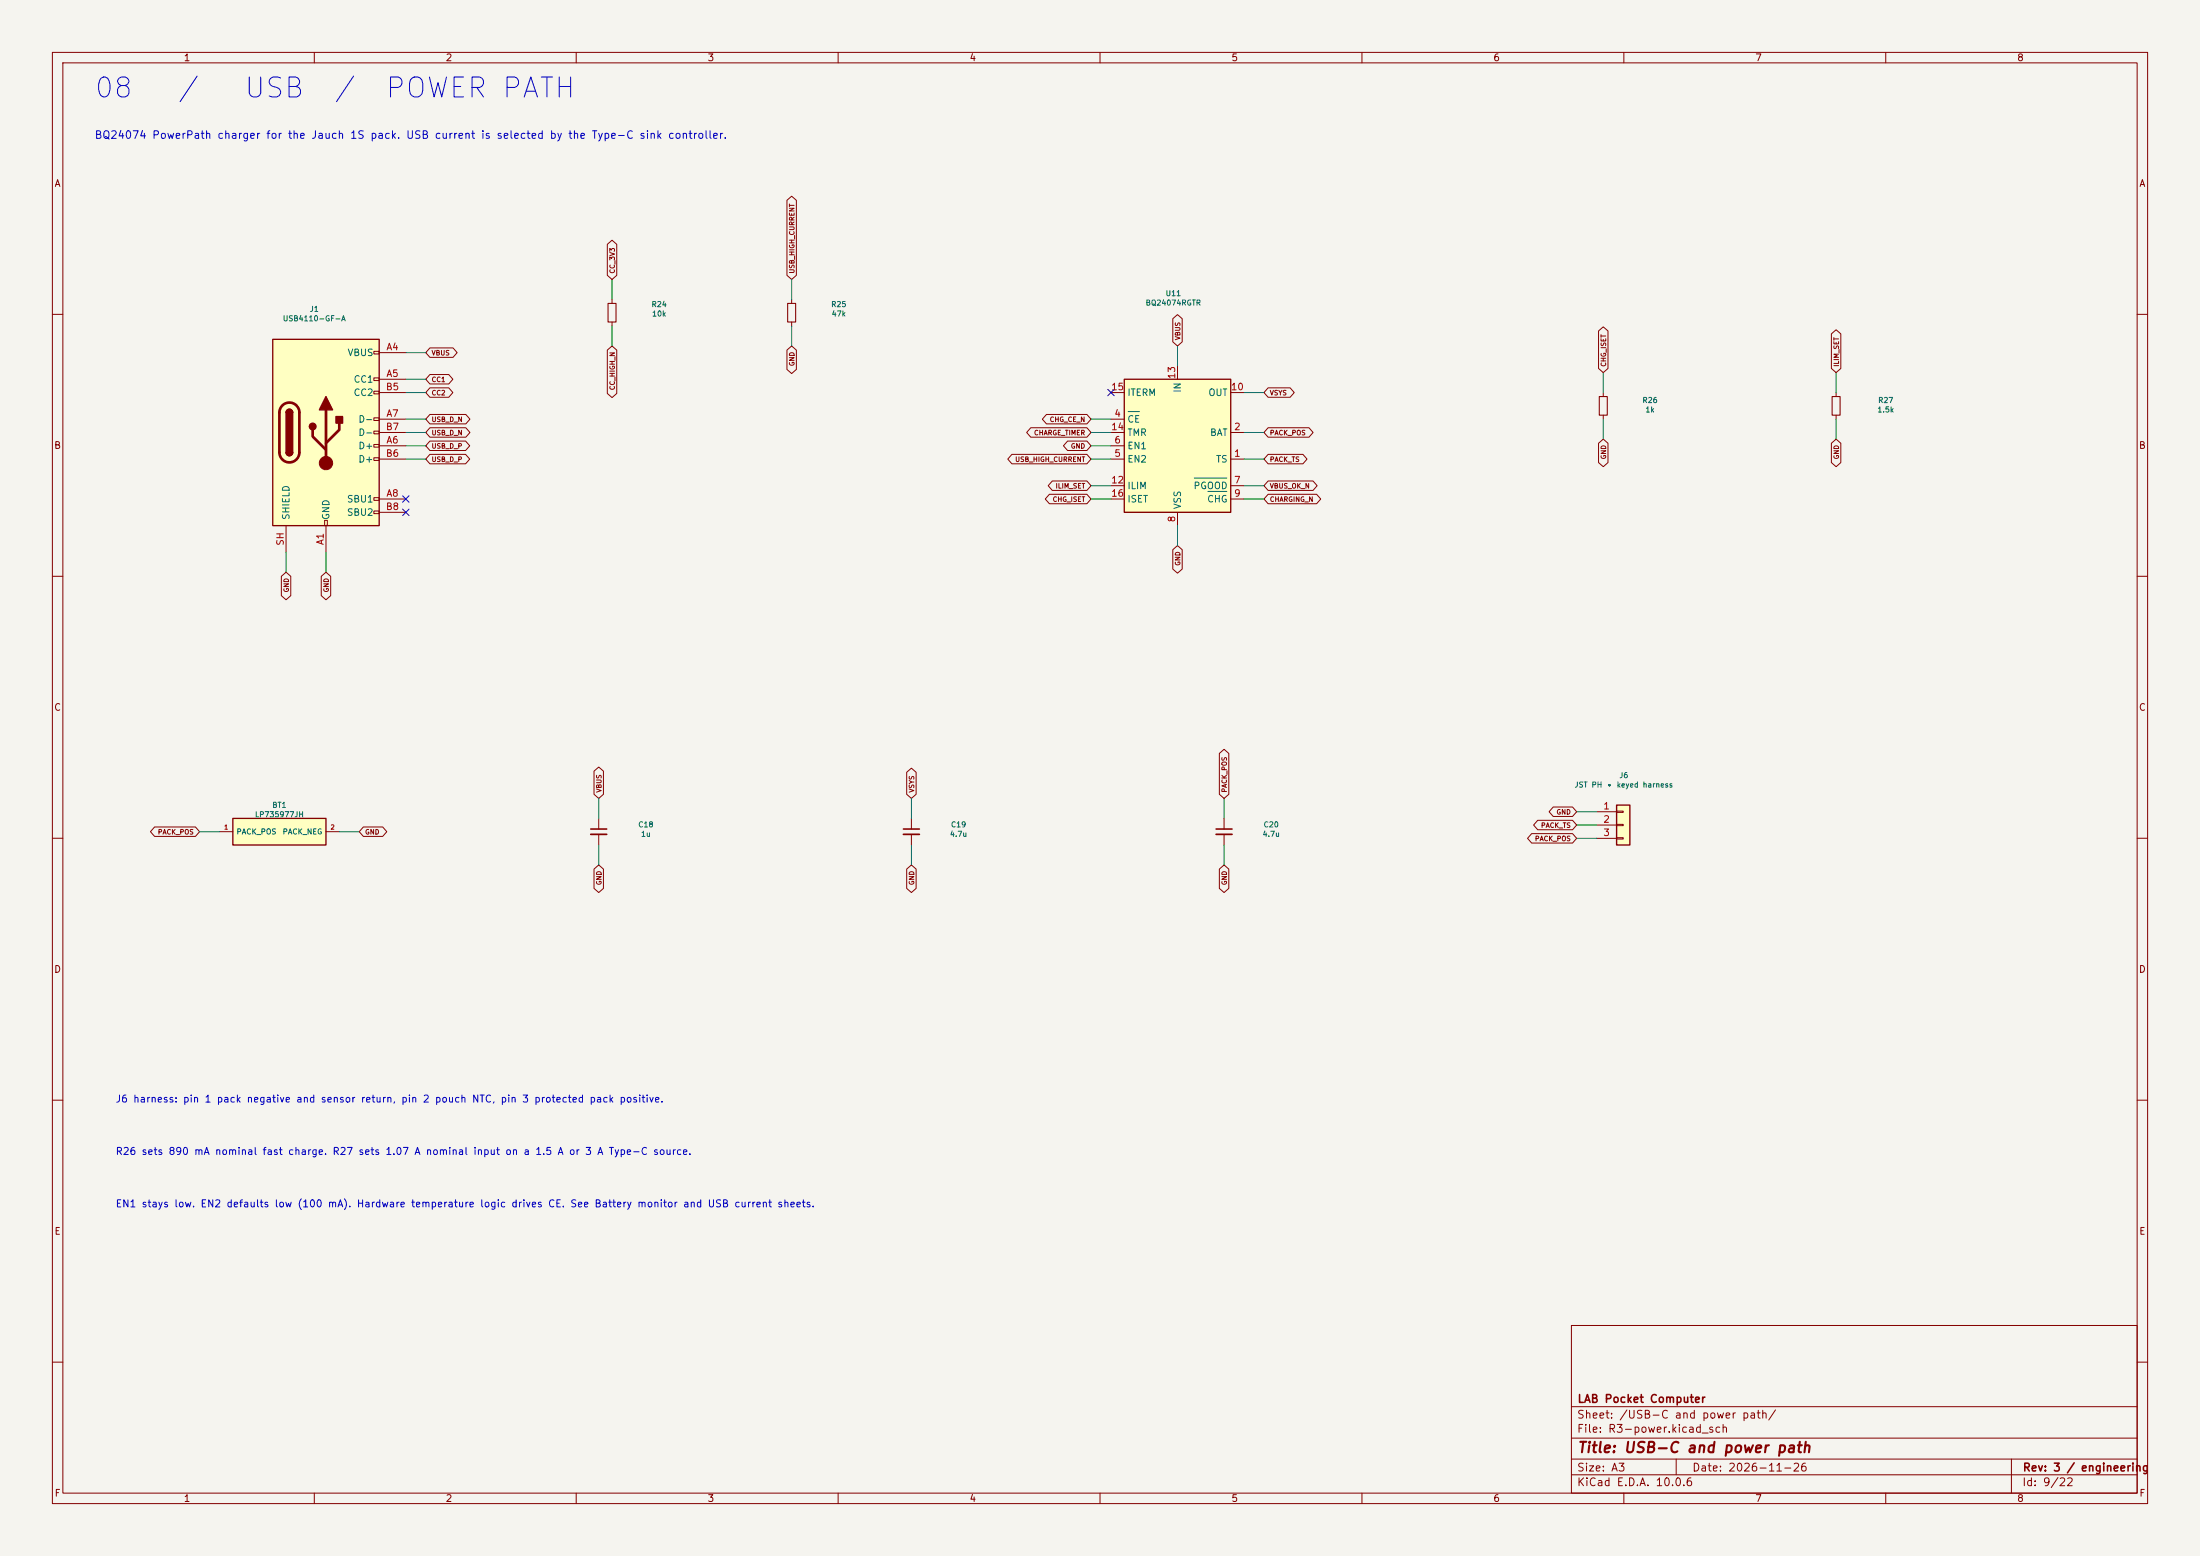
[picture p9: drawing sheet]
(kicad_sch (version 20260101) (generator eeschema) (paper "A3") (title_block (title "USB-C and power path") (date "2026-11-26") (rev "3 / engineering") (company "LAB Pocket Computer")) (lib_symbols (symbol "Connector:USB_C_Receptacle_USB2.0_16P"
  (pin_names
   (offset 1.016))
  (exclude_from_sim no)
  (in_bom yes)
  (on_board yes)
  (in_pos_files yes)
  (duplicate_pin_numbers_are_jumpers no)
  (property "Reference" "J" (at 0 22.225 0) (show_name no) (do_not_autoplace no) (effects (font (size 1.27 1.27))))
  (property "Value" "USB_C_Receptacle_USB2.0_16P" (at 0 19.685 0) (show_name no) (do_not_autoplace no) (effects (font (size 1.27 1.27))))
  (property "Footprint" "" (at 3.81 0 0) (show_name no) (do_not_autoplace no) (hide yes) (effects (font (size 1.27 1.27))))
  (property "Datasheet" "https://www.usb.org/sites/default/files/documents/usb_type-c.zip" (at 3.81 0 0) (show_name no) (do_not_autoplace no) (hide yes) (effects (font (size 1.27 1.27))))
  (property "Description" "USB 2.0-only 16P Type-C Receptacle connector" (at 0 0 0) (show_name no) (do_not_autoplace no) (hide yes) (effects (font (size 1.27 1.27))))
  (symbol "USB_C_Receptacle_USB2.0_16P_0_0"
   (rectangle (start -0.254 -17.78) (end 0.254 -16.764) (stroke (width 0) (type default)) (fill (type none)))
   (rectangle (start 10.16 15.494) (end 9.144 14.986) (stroke (width 0) (type default)) (fill (type none)))
   (rectangle (start 10.16 10.414) (end 9.144 9.906) (stroke (width 0) (type default)) (fill (type none)))
   (rectangle (start 10.16 7.874) (end 9.144 7.366) (stroke (width 0) (type default)) (fill (type none)))
   (rectangle (start 10.16 2.794) (end 9.144 2.286) (stroke (width 0) (type default)) (fill (type none)))
   (rectangle (start 10.16 0.254) (end 9.144 -0.254) (stroke (width 0) (type default)) (fill (type none)))
   (rectangle (start 10.16 -2.286) (end 9.144 -2.794) (stroke (width 0) (type default)) (fill (type none)))
   (rectangle (start 10.16 -4.826) (end 9.144 -5.334) (stroke (width 0) (type default)) (fill (type none)))
   (rectangle (start 10.16 -12.446) (end 9.144 -12.954) (stroke (width 0) (type default)) (fill (type none)))
   (rectangle (start 10.16 -14.986) (end 9.144 -15.494) (stroke (width 0) (type default)) (fill (type none))))
  (symbol "USB_C_Receptacle_USB2.0_16P_0_1"
   (rectangle (start -10.16 17.78) (end 10.16 -17.78) (stroke (width 0.254) (type default)) (fill (type background)))
   (polyline (pts (xy -8.89 -3.81) (xy -8.89 3.81)) (stroke (width 0.508) (type default)) (fill (type none)))
   (rectangle (start -7.62 -3.81) (end -6.35 3.81) (stroke (width 0.254) (type default)) (fill (type outline)))
   (arc (start -7.62 3.81) (mid -6.985 4.4423) (end -6.35 3.81) (stroke (width 0.254) (type default)) (fill (type none)))
   (arc (start -7.62 3.81) (mid -6.985 4.4423) (end -6.35 3.81) (stroke (width 0.254) (type default)) (fill (type outline)))
   (arc (start -8.89 3.81) (mid -6.985 5.7067) (end -5.08 3.81) (stroke (width 0.508) (type default)) (fill (type none)))
   (arc (start -5.08 -3.81) (mid -6.985 -5.7067) (end -8.89 -3.81) (stroke (width 0.508) (type default)) (fill (type none)))
   (arc (start -6.35 -3.81) (mid -6.985 -4.4423) (end -7.62 -3.81) (stroke (width 0.254) (type default)) (fill (type none)))
   (arc (start -6.35 -3.81) (mid -6.985 -4.4423) (end -7.62 -3.81) (stroke (width 0.254) (type default)) (fill (type outline)))
   (polyline (pts (xy -5.08 3.81) (xy -5.08 -3.81)) (stroke (width 0.508) (type default)) (fill (type none)))
   (circle (center -2.54 1.143) (radius 0.635) (stroke (width 0.254) (type default)) (fill (type outline)))
   (polyline (pts (xy -1.27 4.318) (xy 0 6.858) (xy 1.27 4.318) (xy -1.27 4.318)) (stroke (width 0.254) (type default)) (fill (type outline)))
   (polyline (pts (xy 0 -2.032) (xy 2.54 0.508) (xy 2.54 1.778)) (stroke (width 0.508) (type default)) (fill (type none)))
   (polyline (pts (xy 0 -3.302) (xy -2.54 -0.762) (xy -2.54 0.508)) (stroke (width 0.508) (type default)) (fill (type none)))
   (polyline (pts (xy 0 -5.842) (xy 0 4.318)) (stroke (width 0.508) (type default)) (fill (type none)))
   (circle (center 0 -5.842) (radius 1.27) (stroke (width 0) (type default)) (fill (type outline)))
   (rectangle (start 1.905 1.778) (end 3.175 3.048) (stroke (width 0.254) (type default)) (fill (type outline))))
  (symbol "USB_C_Receptacle_USB2.0_16P_1_1"
   (pin passive line (at 0 -22.86 90) (length 5.08) (name "GND" (effects (font (size 1.27 1.27)))) (number "A1" (effects (font (size 1.27 1.27)))))
   (pin passive line (at 15.24 15.24 180) (length 5.08) (name "VBUS" (effects (font (size 1.27 1.27)))) (number "A4" (effects (font (size 1.27 1.27)))))
   (pin bidirectional line (at 15.24 10.16 180) (length 5.08) (name "CC1" (effects (font (size 1.27 1.27)))) (number "A5" (effects (font (size 1.27 1.27)))))
   (pin bidirectional line (at 15.24 -2.54 180) (length 5.08) (name "D+" (effects (font (size 1.27 1.27)))) (number "A6" (effects (font (size 1.27 1.27)))))
   (pin bidirectional line (at 15.24 2.54 180) (length 5.08) (name "D-" (effects (font (size 1.27 1.27)))) (number "A7" (effects (font (size 1.27 1.27)))))
   (pin bidirectional line (at 15.24 -12.7 180) (length 5.08) (name "SBU1" (effects (font (size 1.27 1.27)))) (number "A8" (effects (font (size 1.27 1.27)))))
   (pin passive line (at 15.24 15.24 180) (length 5.08) (hide yes) (name "VBUS" (effects (font (size 1.27 1.27)))) (number "A9" (effects (font (size 1.27 1.27)))))
   (pin passive line (at 0 -22.86 90) (length 5.08) (hide yes) (name "GND" (effects (font (size 1.27 1.27)))) (number "A12" (effects (font (size 1.27 1.27)))))
   (pin passive line (at 0 -22.86 90) (length 5.08) (hide yes) (name "GND" (effects (font (size 1.27 1.27)))) (number "B1" (effects (font (size 1.27 1.27)))))
   (pin passive line (at 15.24 15.24 180) (length 5.08) (hide yes) (name "VBUS" (effects (font (size 1.27 1.27)))) (number "B4" (effects (font (size 1.27 1.27)))))
   (pin bidirectional line (at 15.24 7.62 180) (length 5.08) (name "CC2" (effects (font (size 1.27 1.27)))) (number "B5" (effects (font (size 1.27 1.27)))))
   (pin bidirectional line (at 15.24 -5.08 180) (length 5.08) (name "D+" (effects (font (size 1.27 1.27)))) (number "B6" (effects (font (size 1.27 1.27)))))
   (pin bidirectional line (at 15.24 0 180) (length 5.08) (name "D-" (effects (font (size 1.27 1.27)))) (number "B7" (effects (font (size 1.27 1.27)))))
   (pin bidirectional line (at 15.24 -15.24 180) (length 5.08) (name "SBU2" (effects (font (size 1.27 1.27)))) (number "B8" (effects (font (size 1.27 1.27)))))
   (pin passive line (at 15.24 15.24 180) (length 5.08) (hide yes) (name "VBUS" (effects (font (size 1.27 1.27)))) (number "B9" (effects (font (size 1.27 1.27)))))
   (pin passive line (at 0 -22.86 90) (length 5.08) (hide yes) (name "GND" (effects (font (size 1.27 1.27)))) (number "B12" (effects (font (size 1.27 1.27)))))
   (pin passive line (at -7.62 -22.86 90) (length 5.08) (name "SHIELD" (effects (font (size 1.27 1.27)))) (number "SH" (effects (font (size 1.27 1.27))))))
  (embedded_fonts no))
(symbol "Device:R_Small"
  (pin_numbers (hide yes))
  (pin_names
   (offset 0.254) (hide yes))
  (exclude_from_sim no)
  (in_bom yes)
  (on_board yes)
  (in_pos_files yes)
  (duplicate_pin_numbers_are_jumpers no)
  (property "Reference" "R" (at 0 0 90) (show_name no) (do_not_autoplace no) (effects (font (size 1.016 1.016))))
  (property "Value" "R_Small" (at 1.778 0 90) (show_name no) (do_not_autoplace no) (effects (font (size 1.27 1.27))))
  (property "Footprint" "" (at 0 0 0) (show_name no) (do_not_autoplace no) (hide yes) (effects (font (size 1.27 1.27))))
  (property "Datasheet" "" (at 0 0 0) (show_name no) (do_not_autoplace no) (hide yes) (effects (font (size 1.27 1.27))))
  (property "Description" "Resistor, small symbol" (at 0 0 0) (show_name no) (do_not_autoplace no) (hide yes) (effects (font (size 1.27 1.27))))
  (symbol "R_Small_0_1"
   (rectangle (start -0.762 1.778) (end 0.762 -1.778) (stroke (width 0.2032) (type default)) (fill (type none))))
  (symbol "R_Small_1_1"
   (pin passive line (at 0 2.54 270) (length 0.762) (name "" (effects (font (size 1.27 1.27)))) (number "1" (effects (font (size 1.27 1.27)))))
   (pin passive line (at 0 -2.54 90) (length 0.762) (name "" (effects (font (size 1.27 1.27)))) (number "2" (effects (font (size 1.27 1.27))))))
  (embedded_fonts no))
(symbol "Battery_Management:BQ24074RGT"
  (exclude_from_sim no)
  (in_bom yes)
  (on_board yes)
  (in_pos_files yes)
  (duplicate_pin_numbers_are_jumpers no)
  (property "Reference" "U" (at -8.89 13.97 0) (show_name no) (do_not_autoplace no) (effects (font (size 1.27 1.27)) (justify right)))
  (property "Value" "BQ24074RGT" (at 16.51 13.97 0) (show_name no) (do_not_autoplace no) (effects (font (size 1.27 1.27)) (justify right)))
  (property "Footprint" "Package_DFN_QFN:VQFN-16-1EP_3x3mm_P0.5mm_EP1.6x1.6mm" (at 7.62 -13.97 0) (show_name no) (do_not_autoplace no) (hide yes) (effects (font (size 1.27 1.27)) (justify left)))
  (property "Datasheet" "http://www.ti.com/lit/ds/symlink/bq24074.pdf" (at 7.62 5.08 0) (show_name no) (do_not_autoplace no) (hide yes) (effects (font (size 1.27 1.27))))
  (property "Description" "USB-Friendly Li-Ion Battery Charger and Power-Path Management, VQFN-16" (at 0 0 0) (show_name no) (do_not_autoplace no) (hide yes) (effects (font (size 1.27 1.27))))
  (symbol "BQ24074RGT_0_1"
   (rectangle (start -10.16 12.7) (end 10.16 -12.7) (stroke (width 0.254) (type default)) (fill (type background))))
  (symbol "BQ24074RGT_1_1"
   (pin passive line (at 12.7 -2.54 180) (length 2.54) (name "TS" (effects (font (size 1.27 1.27)))) (number "1" (effects (font (size 1.27 1.27)))))
   (pin power_out line (at 12.7 2.54 180) (length 2.54) (name "BAT" (effects (font (size 1.27 1.27)))) (number "2" (effects (font (size 1.27 1.27)))))
   (pin passive line (at 12.7 2.54 180) (length 2.54) (hide yes) (name "BAT" (effects (font (size 1.27 1.27)))) (number "3" (effects (font (size 1.27 1.27)))))
   (pin input line (at -12.7 5.08 0) (length 2.54) (name "~{CE}" (effects (font (size 1.27 1.27)))) (number "4" (effects (font (size 1.27 1.27)))))
   (pin input line (at -12.7 -2.54 0) (length 2.54) (name "EN2" (effects (font (size 1.27 1.27)))) (number "5" (effects (font (size 1.27 1.27)))))
   (pin input line (at -12.7 0 0) (length 2.54) (name "EN1" (effects (font (size 1.27 1.27)))) (number "6" (effects (font (size 1.27 1.27)))))
   (pin open_collector line (at 12.7 -7.62 180) (length 2.54) (name "~{PGOOD}" (effects (font (size 1.27 1.27)))) (number "7" (effects (font (size 1.27 1.27)))))
   (pin power_in line (at 0 -15.24 90) (length 2.54) (name "VSS" (effects (font (size 1.27 1.27)))) (number "8" (effects (font (size 1.27 1.27)))))
   (pin open_collector line (at 12.7 -10.16 180) (length 2.54) (name "~{CHG}" (effects (font (size 1.27 1.27)))) (number "9" (effects (font (size 1.27 1.27)))))
   (pin power_out line (at 12.7 10.16 180) (length 2.54) (name "OUT" (effects (font (size 1.27 1.27)))) (number "10" (effects (font (size 1.27 1.27)))))
   (pin passive line (at 12.7 10.16 180) (length 2.54) (hide yes) (name "OUT" (effects (font (size 1.27 1.27)))) (number "11" (effects (font (size 1.27 1.27)))))
   (pin passive line (at -12.7 -7.62 0) (length 2.54) (name "ILIM" (effects (font (size 1.27 1.27)))) (number "12" (effects (font (size 1.27 1.27)))))
   (pin power_in line (at 0 15.24 270) (length 2.54) (name "IN" (effects (font (size 1.27 1.27)))) (number "13" (effects (font (size 1.27 1.27)))))
   (pin input line (at -12.7 2.54 0) (length 2.54) (name "TMR" (effects (font (size 1.27 1.27)))) (number "14" (effects (font (size 1.27 1.27)))))
   (pin input line (at -12.7 10.16 0) (length 2.54) (name "ITERM" (effects (font (size 1.27 1.27)))) (number "15" (effects (font (size 1.27 1.27)))))
   (pin passive line (at -12.7 -10.16 0) (length 2.54) (name "ISET" (effects (font (size 1.27 1.27)))) (number "16" (effects (font (size 1.27 1.27)))))
   (pin passive line (at 0 -15.24 90) (length 2.54) (hide yes) (name "VSS" (effects (font (size 1.27 1.27)))) (number "17" (effects (font (size 1.27 1.27))))))
  (embedded_fonts no))
(symbol "Device:C_Small"
  (pin_numbers (hide yes))
  (pin_names
   (offset 0.254) (hide yes))
  (exclude_from_sim no)
  (in_bom yes)
  (on_board yes)
  (in_pos_files yes)
  (duplicate_pin_numbers_are_jumpers no)
  (property "Reference" "C" (at 0.254 1.778 0) (show_name no) (do_not_autoplace no) (effects (font (size 1.27 1.27)) (justify left)))
  (property "Value" "C_Small" (at 0.254 -2.032 0) (show_name no) (do_not_autoplace no) (effects (font (size 1.27 1.27)) (justify left)))
  (property "Footprint" "" (at 0 0 0) (show_name no) (do_not_autoplace no) (hide yes) (effects (font (size 1.27 1.27))))
  (property "Datasheet" "" (at 0 0 0) (show_name no) (do_not_autoplace no) (hide yes) (effects (font (size 1.27 1.27))))
  (property "Description" "Unpolarized capacitor, small symbol" (at 0 0 0) (show_name no) (do_not_autoplace no) (hide yes) (effects (font (size 1.27 1.27))))
  (symbol "C_Small_0_1"
   (polyline (pts (xy -1.524 0.508) (xy 1.524 0.508)) (stroke (width 0.3048) (type default)) (fill (type none)))
   (polyline (pts (xy -1.524 -0.508) (xy 1.524 -0.508)) (stroke (width 0.3302) (type default)) (fill (type none))))
  (symbol "C_Small_1_1"
   (pin passive line (at 0 2.54 270) (length 2.032) (name "" (effects (font (size 1.27 1.27)))) (number "1" (effects (font (size 1.27 1.27)))))
   (pin passive line (at 0 -2.54 90) (length 2.032) (name "" (effects (font (size 1.27 1.27)))) (number "2" (effects (font (size 1.27 1.27))))))
  (embedded_fonts no))
(symbol "LAB:ProtectedPouch" (pin_names (offset 0.6)) (in_bom yes) (on_board yes)
(property "Reference" "BT" (at 0 5.54 0) (effects (font (size 1 1)) ))
(property "Value" "ProtectedPouch" (at 0 4.04 0) (effects (font (size 1 1)) ))
(symbol "ProtectedPouch_0_1" (rectangle (start -8.89 2.54) (end 8.89 -2.54) (stroke (width 0.254) (type default)) (fill (type background))))
(symbol "ProtectedPouch_1_1"
(pin passive line (at -11.43 0 0) (length 2.54) (name "PACK_POS" (effects (font (size 1 1)) )) (number "1" (effects (font (size 0.85 0.85)) )))
(pin passive line (at 11.43 0 180) (length 2.54) (name "PACK_NEG" (effects (font (size 1 1)) )) (number "2" (effects (font (size 0.85 0.85)) )))))
(symbol "Connector_Generic:Conn_01x03"
  (pin_names
   (offset 1.016) (hide yes))
  (exclude_from_sim no)
  (in_bom yes)
  (on_board yes)
  (in_pos_files yes)
  (duplicate_pin_numbers_are_jumpers no)
  (property "Reference" "J" (at 0 5.08 0) (show_name no) (do_not_autoplace no) (effects (font (size 1.27 1.27))))
  (property "Value" "Conn_01x03" (at 0 -5.08 0) (show_name no) (do_not_autoplace no) (effects (font (size 1.27 1.27))))
  (property "Footprint" "" (at 0 0 0) (show_name no) (do_not_autoplace no) (hide yes) (effects (font (size 1.27 1.27))))
  (property "Datasheet" "" (at 0 0 0) (show_name no) (do_not_autoplace no) (hide yes) (effects (font (size 1.27 1.27))))
  (property "Description" "Generic connector, single row, 01x03, script generated (kicad-library-utils/schlib/autogen/connector/)" (at 0 0 0) (show_name no) (do_not_autoplace no) (hide yes) (effects (font (size 1.27 1.27))))
  (symbol "Conn_01x03_1_1"
   (rectangle (start -1.27 3.81) (end 1.27 -3.81) (stroke (width 0.254) (type default)) (fill (type background)))
   (rectangle (start -1.27 2.667) (end 0 2.413) (stroke (width 0.1524) (type default)) (fill (type none)))
   (rectangle (start -1.27 0.127) (end 0 -0.127) (stroke (width 0.1524) (type default)) (fill (type none)))
   (rectangle (start -1.27 -2.413) (end 0 -2.667) (stroke (width 0.1524) (type default)) (fill (type none)))
   (pin passive line (at -5.08 2.54 0) (length 3.81) (name "Pin_1" (effects (font (size 1.27 1.27)))) (number "1" (effects (font (size 1.27 1.27)))))
   (pin passive line (at -5.08 0 0) (length 3.81) (name "Pin_2" (effects (font (size 1.27 1.27)))) (number "2" (effects (font (size 1.27 1.27)))))
   (pin passive line (at -5.08 -2.54 0) (length 3.81) (name "Pin_3" (effects (font (size 1.27 1.27)))) (number "3" (effects (font (size 1.27 1.27))))))
  (embedded_fonts no)))
(text "08   /   USB  /  POWER PATH" (at 18 17 0) (effects (font (size 3.8 3.8)) (justify left) ))
(text "BQ24074 PowerPath charger for the Jauch 1S pack. USB current is selected by the Type-C sink controller." (at 18 26 0) (effects (font (size 1.45 1.45)) (justify left) ))
(symbol (lib_id "Connector:USB_C_Receptacle_USB2.0_16P") (at 62.23 82.55 0) (unit 1) (in_bom yes) (on_board yes) (property "Reference" "J1" (at 60 59 0) (effects (font (size 1 1)) ))(property "Value" "USB4110-GF-A" (at 60 60.8 0) (effects (font (size 1 1)) ))(property "Footprint" "LAB:USB4110-v5" (at 62.23 82.55 0) (effects (font (size 1 1)) (hide yes)))(property "Datasheet" "${KIPRJMOD}/../datasheets/USB4110-GF-A.pdf" (at 62.23 82.55 0) (effects (font (size 1 1)) (hide yes)))(property "MPN" "USB4110-GF-A" (at 62.23 82.55 0) (effects (font (size 1 1)) (hide yes))))
(wire (pts (xy 62.23 105.41) (xy 62.23 109.22)) (stroke (width 0) (type default)))
(global_label "GND" (shape bidirectional) (at 62.23 109.22 270) (effects (font (size 0.9 0.9)) (justify right) ))
(wire (pts (xy 77.47 67.31) (xy 81.28 67.31)) (stroke (width 0) (type default)))
(global_label "VBUS" (shape bidirectional) (at 81.28 67.31 0) (effects (font (size 0.9 0.9)) (justify left) ))
(wire (pts (xy 77.47 72.39) (xy 81.28 72.39)) (stroke (width 0) (type default)))
(global_label "CC1" (shape bidirectional) (at 81.28 72.39 0) (effects (font (size 0.9 0.9)) (justify left) ))
(no_connect (at 77.47 95.25))
(wire (pts (xy 77.47 74.93) (xy 81.28 74.93)) (stroke (width 0) (type default)))
(global_label "CC2" (shape bidirectional) (at 81.28 74.93 0) (effects (font (size 0.9 0.9)) (justify left) ))
(no_connect (at 77.47 97.79))
(wire (pts (xy 54.61 105.41) (xy 54.61 109.22)) (stroke (width 0) (type default)))
(global_label "GND" (shape bidirectional) (at 54.61 109.22 270) (effects (font (size 0.9 0.9)) (justify right) ))





(wire (pts (xy 77.47 85.09) (xy 81.28 85.09)) (stroke (width 0) (type default)))
(global_label "USB_D_P" (shape bidirectional) (at 81.28 85.09 0) (effects (font (size 0.9 0.9)) (justify left) ))

(wire (pts (xy 77.47 80.01) (xy 81.28 80.01)) (stroke (width 0) (type default)))
(global_label "USB_D_N" (shape bidirectional) (at 81.28 80.01 0) (effects (font (size 0.9 0.9)) (justify left) ))

(wire (pts (xy 77.47 87.63) (xy 81.28 87.63)) (stroke (width 0) (type default)))
(global_label "USB_D_P" (shape bidirectional) (at 81.28 87.63 0) (effects (font (size 0.9 0.9)) (justify left) ))

(wire (pts (xy 77.47 82.55) (xy 81.28 82.55)) (stroke (width 0) (type default)))
(global_label "USB_D_N" (shape bidirectional) (at 81.28 82.55 0) (effects (font (size 0.9 0.9)) (justify left) ))
(symbol (lib_id "Device:R_Small") (at 116.84 59.69 0) (unit 1) (in_bom yes) (on_board yes) (property "Reference" "R24" (at 125.84 58.09 0) (effects (font (size 1 1)) ))(property "Value" "10k" (at 125.84 59.89 0) (effects (font (size 1 1)) ))(property "Footprint" "Resistor_SMD:R_0603_1608Metric" (at 116.84 59.69 0) (effects (font (size 1 1)) (hide yes)))(property "Datasheet" "${KIPRJMOD}/../datasheets/CRCW0603.pdf" (at 116.84 59.69 0) (effects (font (size 1 1)) (hide yes)))(property "MPN" "CRCW060310K0FKEA" (at 116.84 59.69 0) (effects (font (size 1 1)) (hide yes))))

(wire (pts (xy 116.84 57.15) (xy 116.84 53.34)) (stroke (width 0) (type default)))
(global_label "CC_3V3" (shape bidirectional) (at 116.84 53.34 90) (effects (font (size 0.9 0.9)) (justify left) ))

(wire (pts (xy 116.84 62.23) (xy 116.84 66.04)) (stroke (width 0) (type default)))
(global_label "CC_HIGH_N" (shape bidirectional) (at 116.84 66.04 270) (effects (font (size 0.9 0.9)) (justify right) ))
(symbol (lib_id "Device:R_Small") (at 151.13 59.69 0) (unit 1) (in_bom yes) (on_board yes) (property "Reference" "R25" (at 160.13 58.09 0) (effects (font (size 1 1)) ))(property "Value" "47k" (at 160.13 59.89 0) (effects (font (size 1 1)) ))(property "Footprint" "Resistor_SMD:R_0603_1608Metric" (at 151.13 59.69 0) (effects (font (size 1 1)) (hide yes)))(property "Datasheet" "${KIPRJMOD}/../datasheets/CRCW0603.pdf" (at 151.13 59.69 0) (effects (font (size 1 1)) (hide yes)))(property "MPN" "CRCW060347K0FKEA" (at 151.13 59.69 0) (effects (font (size 1 1)) (hide yes))))

(wire (pts (xy 151.13 57.15) (xy 151.13 53.34)) (stroke (width 0) (type default)))
(global_label "USB_HIGH_CURRENT" (shape bidirectional) (at 151.13 53.34 90) (effects (font (size 0.9 0.9)) (justify left) ))

(wire (pts (xy 151.13 62.23) (xy 151.13 66.04)) (stroke (width 0) (type default)))
(global_label "GND" (shape bidirectional) (at 151.13 66.04 270) (effects (font (size 0.9 0.9)) (justify right) ))
(symbol (lib_id "Battery_Management:BQ24074RGT") (at 224.79 85.09 0) (unit 1) (in_bom yes) (on_board yes) (property "Reference" "U11" (at 224 56 0) (effects (font (size 1 1)) ))(property "Value" "BQ24074RGTR" (at 224 57.8 0) (effects (font (size 1 1)) ))(property "Footprint" "Package_DFN_QFN:VQFN-16-1EP_3x3mm_P0.5mm_EP1.6x1.6mm" (at 224.79 85.09 0) (effects (font (size 1 1)) (hide yes)))(property "Datasheet" "${KIPRJMOD}/../datasheets/BQ24074.pdf" (at 224.79 85.09 0) (effects (font (size 1 1)) (hide yes)))(property "MPN" "BQ24074RGTR" (at 224.79 85.09 0) (effects (font (size 1 1)) (hide yes))))
(wire (pts (xy 237.49 87.63) (xy 241.3 87.63)) (stroke (width 0) (type default)))
(global_label "PACK_TS" (shape bidirectional) (at 241.3 87.63 0) (effects (font (size 0.9 0.9)) (justify left) ))
(wire (pts (xy 237.49 82.55) (xy 241.3 82.55)) (stroke (width 0) (type default)))
(global_label "PACK_POS" (shape bidirectional) (at 241.3 82.55 0) (effects (font (size 0.9 0.9)) (justify left) ))
(wire (pts (xy 212.09 85.09) (xy 208.28 85.09)) (stroke (width 0) (type default)))
(global_label "GND" (shape bidirectional) (at 208.28 85.09 180) (effects (font (size 0.9 0.9)) (justify right) ))
(wire (pts (xy 224.79 100.33) (xy 224.79 104.14)) (stroke (width 0) (type default)))
(global_label "GND" (shape bidirectional) (at 224.79 104.14 270) (effects (font (size 0.9 0.9)) (justify right) ))
(wire (pts (xy 237.49 74.93) (xy 241.3 74.93)) (stroke (width 0) (type default)))
(global_label "VSYS" (shape bidirectional) (at 241.3 74.93 0) (effects (font (size 0.9 0.9)) (justify left) ))
(wire (pts (xy 212.09 92.71) (xy 208.28 92.71)) (stroke (width 0) (type default)))
(global_label "ILIM_SET" (shape bidirectional) (at 208.28 92.71 180) (effects (font (size 0.9 0.9)) (justify right) ))
(wire (pts (xy 224.79 69.85) (xy 224.79 66.04)) (stroke (width 0) (type default)))
(global_label "VBUS" (shape bidirectional) (at 224.79 66.04 90) (effects (font (size 0.9 0.9)) (justify left) ))
(no_connect (at 212.09 74.93))
(wire (pts (xy 212.09 95.25) (xy 208.28 95.25)) (stroke (width 0) (type default)))
(global_label "CHG_ISET" (shape bidirectional) (at 208.28 95.25 180) (effects (font (size 0.9 0.9)) (justify right) ))

(wire (pts (xy 212.09 80.01) (xy 208.28 80.01)) (stroke (width 0) (type default)))
(global_label "CHG_CE_N" (shape bidirectional) (at 208.28 80.01 180) (effects (font (size 0.9 0.9)) (justify right) ))

(wire (pts (xy 212.09 87.63) (xy 208.28 87.63)) (stroke (width 0) (type default)))
(global_label "USB_HIGH_CURRENT" (shape bidirectional) (at 208.28 87.63 180) (effects (font (size 0.9 0.9)) (justify right) ))

(wire (pts (xy 237.49 92.71) (xy 241.3 92.71)) (stroke (width 0) (type default)))
(global_label "VBUS_OK_N" (shape bidirectional) (at 241.3 92.71 0) (effects (font (size 0.9 0.9)) (justify left) ))

(wire (pts (xy 237.49 95.25) (xy 241.3 95.25)) (stroke (width 0) (type default)))
(global_label "CHARGING_N" (shape bidirectional) (at 241.3 95.25 0) (effects (font (size 0.9 0.9)) (justify left) ))

(wire (pts (xy 212.09 82.55) (xy 208.28 82.55)) (stroke (width 0) (type default)))
(global_label "CHARGE_TIMER" (shape bidirectional) (at 208.28 82.55 180) (effects (font (size 0.9 0.9)) (justify right) ))
(symbol (lib_id "Device:C_Small") (at 114.3 158.75 0) (unit 1) (in_bom yes) (on_board yes) (property "Reference" "C18" (at 123.3 157.4 0) (effects (font (size 1 1)) ))(property "Value" "1u" (at 123.3 159.2 0) (effects (font (size 1 1)) ))(property "Footprint" "Capacitor_SMD:C_0603_1608Metric" (at 114.3 158.75 0) (effects (font (size 1 1)) (hide yes)))(property "Datasheet" "${KIPRJMOD}/../datasheets/C0603C105K8PACTU.pdf" (at 114.3 158.75 0) (effects (font (size 1 1)) (hide yes)))(property "MPN" "C0603C105K8PACTU" (at 114.3 158.75 0) (effects (font (size 1 1)) (hide yes))))
(wire (pts (xy 114.3 156.21) (xy 114.3 152.4)) (stroke (width 0) (type default)))
(global_label "VBUS" (shape bidirectional) (at 114.3 152.4 90) (effects (font (size 0.9 0.9)) (justify left) ))
(wire (pts (xy 114.3 161.29) (xy 114.3 165.1)) (stroke (width 0) (type default)))
(global_label "GND" (shape bidirectional) (at 114.3 165.1 270) (effects (font (size 0.9 0.9)) (justify right) ))
(symbol (lib_id "Device:C_Small") (at 173.99 158.75 0) (unit 1) (in_bom yes) (on_board yes) (property "Reference" "C19" (at 182.99 157.4 0) (effects (font (size 1 1)) ))(property "Value" "4.7u" (at 182.99 159.2 0) (effects (font (size 1 1)) ))(property "Footprint" "Capacitor_SMD:C_0805_2012Metric" (at 173.99 158.75 0) (effects (font (size 1 1)) (hide yes)))(property "Datasheet" "${KIPRJMOD}/../datasheets/C0805C475K8PACTU.pdf" (at 173.99 158.75 0) (effects (font (size 1 1)) (hide yes)))(property "MPN" "C0805C475K8PACTU" (at 173.99 158.75 0) (effects (font (size 1 1)) (hide yes))))
(wire (pts (xy 173.99 156.21) (xy 173.99 152.4)) (stroke (width 0) (type default)))
(global_label "VSYS" (shape bidirectional) (at 173.99 152.4 90) (effects (font (size 0.9 0.9)) (justify left) ))
(wire (pts (xy 173.99 161.29) (xy 173.99 165.1)) (stroke (width 0) (type default)))
(global_label "GND" (shape bidirectional) (at 173.99 165.1 270) (effects (font (size 0.9 0.9)) (justify right) ))
(symbol (lib_id "Device:C_Small") (at 233.68 158.75 0) (unit 1) (in_bom yes) (on_board yes) (property "Reference" "C20" (at 242.68 157.4 0) (effects (font (size 1 1)) ))(property "Value" "4.7u" (at 242.68 159.2 0) (effects (font (size 1 1)) ))(property "Footprint" "Capacitor_SMD:C_0805_2012Metric" (at 233.68 158.75 0) (effects (font (size 1 1)) (hide yes)))(property "Datasheet" "${KIPRJMOD}/../datasheets/C0805C475K8PACTU.pdf" (at 233.68 158.75 0) (effects (font (size 1 1)) (hide yes)))(property "MPN" "C0805C475K8PACTU" (at 233.68 158.75 0) (effects (font (size 1 1)) (hide yes))))
(wire (pts (xy 233.68 156.21) (xy 233.68 152.4)) (stroke (width 0) (type default)))
(global_label "PACK_POS" (shape bidirectional) (at 233.68 152.4 90) (effects (font (size 0.9 0.9)) (justify left) ))
(wire (pts (xy 233.68 161.29) (xy 233.68 165.1)) (stroke (width 0) (type default)))
(global_label "GND" (shape bidirectional) (at 233.68 165.1 270) (effects (font (size 0.9 0.9)) (justify right) ))
(symbol (lib_id "Device:R_Small") (at 306.07 77.47 0) (unit 1) (in_bom yes) (on_board yes) (property "Reference" "R26" (at 315 76.4 0) (effects (font (size 1 1)) ))(property "Value" "1k" (at 315 78.2 0) (effects (font (size 1 1)) ))(property "Footprint" "Resistor_SMD:R_0603_1608Metric" (at 306.07 77.47 0) (effects (font (size 1 1)) (hide yes)))(property "Datasheet" "${KIPRJMOD}/../datasheets/CRCW0603.pdf" (at 306.07 77.47 0) (effects (font (size 1 1)) (hide yes)))(property "MPN" "CRCW06031K00FKEA" (at 306.07 77.47 0) (effects (font (size 1 1)) (hide yes))))
(wire (pts (xy 306.07 74.93) (xy 306.07 71.12)) (stroke (width 0) (type default)))
(global_label "CHG_ISET" (shape bidirectional) (at 306.07 71.12 90) (effects (font (size 0.9 0.9)) (justify left) ))
(wire (pts (xy 306.07 80.01) (xy 306.07 83.82)) (stroke (width 0) (type default)))
(global_label "GND" (shape bidirectional) (at 306.07 83.82 270) (effects (font (size 0.9 0.9)) (justify right) ))
(symbol (lib_id "Device:R_Small") (at 350.52 77.47 0) (unit 1) (in_bom yes) (on_board yes) (property "Reference" "R27" (at 360 76.4 0) (effects (font (size 1 1)) ))(property "Value" "1.5k" (at 360 78.2 0) (effects (font (size 1 1)) ))(property "Footprint" "Resistor_SMD:R_0603_1608Metric" (at 350.52 77.47 0) (effects (font (size 1 1)) (hide yes)))(property "Datasheet" "${KIPRJMOD}/../datasheets/CRCW0603.pdf" (at 350.52 77.47 0) (effects (font (size 1 1)) (hide yes)))(property "MPN" "CRCW06031K50FKEA" (at 350.52 77.47 0) (effects (font (size 1 1)) (hide yes))))
(wire (pts (xy 350.52 74.93) (xy 350.52 71.12)) (stroke (width 0) (type default)))
(global_label "ILIM_SET" (shape bidirectional) (at 350.52 71.12 90) (effects (font (size 0.9 0.9)) (justify left) ))
(wire (pts (xy 350.52 80.01) (xy 350.52 83.82)) (stroke (width 0) (type default)))
(global_label "GND" (shape bidirectional) (at 350.52 83.82 270) (effects (font (size 0.9 0.9)) (justify right) ))
(symbol (lib_id "LAB:ProtectedPouch") (at 53.34 158.75 0) (unit 1) (in_bom yes) (on_board no) (property "Reference" "BT1" (at 53.34 153.67 0) (effects (font (size 1 1)) ))(property "Value" "LP735977JH" (at 53.34 155.47 0) (effects (font (size 1 1)) ))(property "Footprint" "" (at 53.34 158.75 0) (effects (font (size 1 1)) (hide yes)))(property "Datasheet" "${KIPRJMOD}/../datasheets/LP735977JH.pdf" (at 53.34 158.75 0) (effects (font (size 1 1)) (hide yes)))(property "MPN" "LP735977JH+PCM+2 WIRES 70MM" (at 53.34 158.75 0) (effects (font (size 1 1)) (hide yes))))
(wire (pts (xy 41.91 158.75) (xy 38.1 158.75)) (stroke (width 0) (type default)))
(global_label "PACK_POS" (shape bidirectional) (at 38.1 158.75 180) (effects (font (size 0.9 0.9)) (justify right) ))
(wire (pts (xy 64.77 158.75) (xy 68.58 158.75)) (stroke (width 0) (type default)))
(global_label "GND" (shape bidirectional) (at 68.58 158.75 0) (effects (font (size 0.9 0.9)) (justify left) ))
(symbol (lib_id "Connector_Generic:Conn_01x03") (at 309.88 157.48 0) (unit 1) (in_bom yes) (on_board yes) (property "Reference" "J6" (at 310 148 0) (effects (font (size 1 1)) ))(property "Value" "JST PH • keyed harness" (at 310 149.8 0) (effects (font (size 1 1)) ))(property "Footprint" "Connector_JST:JST_PH_S3B-PH-SM4-TB_1x03-1MP_P2.00mm_Horizontal" (at 309.88 157.48 0) (effects (font (size 1 1)) (hide yes)))(property "Datasheet" "${KIPRJMOD}/../datasheets/S3B-PH-SM4-TB.pdf" (at 309.88 157.48 0) (effects (font (size 1 1)) (hide yes)))(property "MPN" "S3B-PH-SM4-TB" (at 309.88 157.48 0) (effects (font (size 1 1)) (hide yes))))
(wire (pts (xy 304.8 154.94) (xy 300.99 154.94)) (stroke (width 0) (type default)))
(global_label "GND" (shape bidirectional) (at 300.99 154.94 180) (effects (font (size 0.9 0.9)) (justify right) ))
(wire (pts (xy 304.8 157.48) (xy 300.99 157.48)) (stroke (width 0) (type default)))
(global_label "PACK_TS" (shape bidirectional) (at 300.99 157.48 180) (effects (font (size 0.9 0.9)) (justify right) ))
(wire (pts (xy 304.8 160.02) (xy 300.99 160.02)) (stroke (width 0) (type default)))
(global_label "PACK_POS" (shape bidirectional) (at 300.99 160.02 180) (effects (font (size 0.9 0.9)) (justify right) ))
(text "J6 harness: pin 1 pack negative and sensor return, pin 2 pouch NTC, pin 3 protected pack positive." (at 22 210 0) (effects (font (size 1.35 1.35)) (justify left) ))
(text "R26 sets 890 mA nominal fast charge. R27 sets 1.07 A nominal input on a 1.5 A or 3 A Type-C source." (at 22 220 0) (effects (font (size 1.35 1.35)) (justify left) ))
(text "EN1 stays low. EN2 defaults low (100 mA). Hardware temperature logic drives CE. See Battery monitor and USB current sheets." (at 22 230 0) (effects (font (size 1.35 1.35)) (justify left) ))
(embedded_fonts no))
